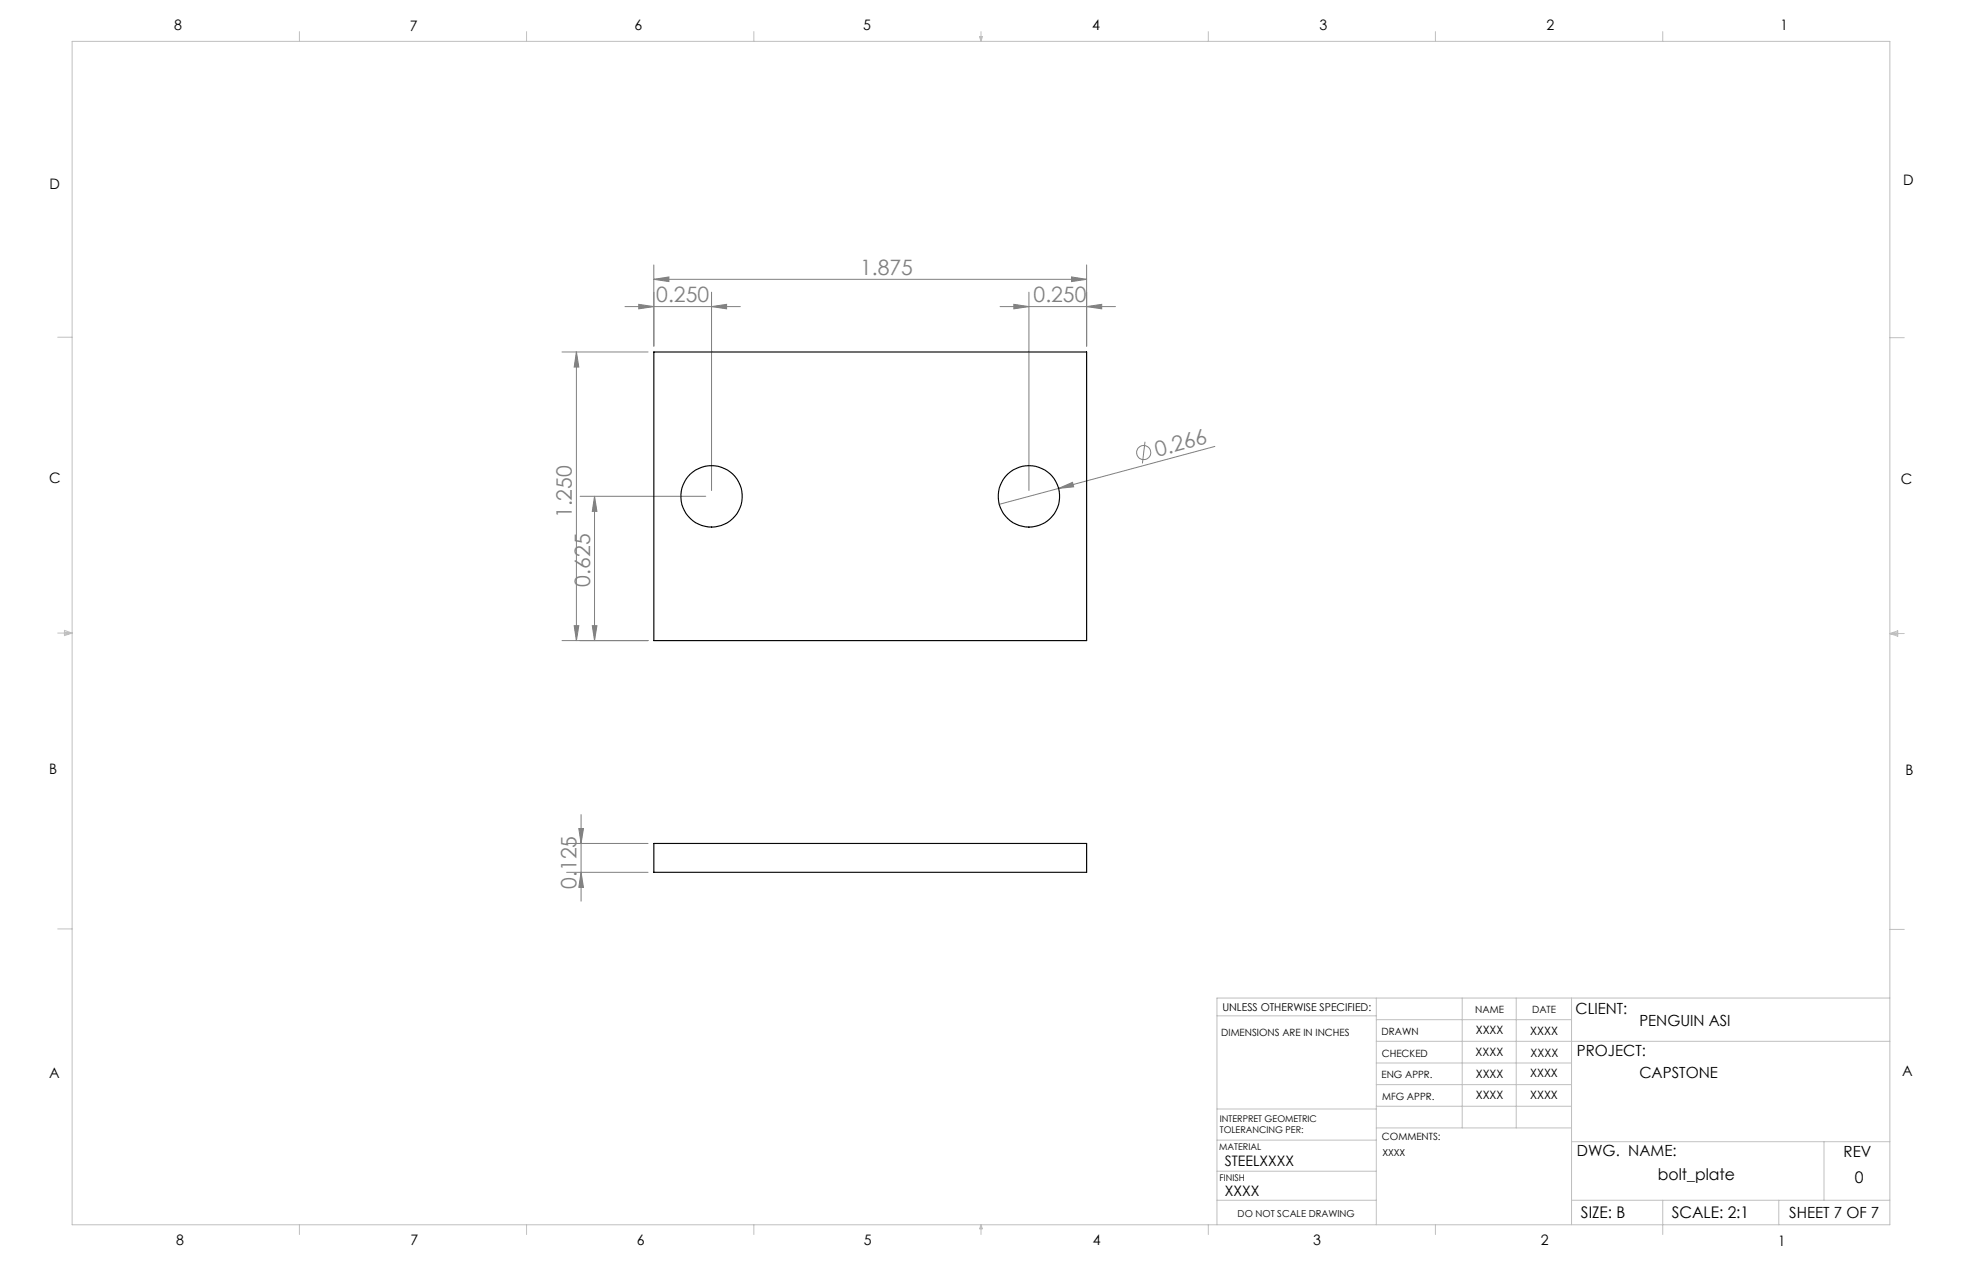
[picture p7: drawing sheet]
<svg xmlns="http://www.w3.org/2000/svg" width="432mm" height="279mm" viewBox="0 0 432 279" stroke-linecap="round" stroke-linejoin="round" font-family="sans-serif">
<g fill="none" stroke="#808080" stroke-width=".22">
<path d="M143.9 58.3v17.9M239.1 58.3v17.9M123.7 77.4h18.9M126.9 77.4v63.5M126.9 77.4l.5 3.4h-1zM137.5 67.5h25.4M140.6 67l3.3 .5-3.3 .4zM143.9 61.5l3.3-.6v1zM143.9 61.5h95.2M156.6 67.5l3.3-.5v.9zM156.6 64.3v43.6M220.1 67.5h25.4"/>
<path d="M223.1 67l3.3 .5-3.3 .4zM226.4 64.3v43.6M235.8 60.9l3.3 .6-3.3 .4zM239.1 67.5l3.4-.5v.9zM252 97.2l-.6 4.8M267.4 98.2l-34.4 9.3M127.7 109.2h27.6M130.8 109.2v31.7M130.8 109.2l.6 3.3h-1zM233 107.5l3-1.4 .3 1zM233 107.5l-13.1 3.4M126.4 137.7h1l-.5 3.2z"/>
<path d="M130.4 137.7h1l-.6 3.2zM123.7 140.9h18.9M127.9 179.2v19.1M124.7 185.6h17.9M124.7 191.9h17.9M127.4 182.3h1l-.5 3.3zM127.9 191.9l.5 3.3h-1z"/>
<circle cx="251.7" cy="99.6" r="1.55"/>
</g>
<g fill="none" stroke="#c0c0c0" stroke-width=".22">
<path d="M15.9 9.1h400v260.4h-400zM65.9 6.9v2.2M115.9 6.9v2.2M165.9 6.9v2.2M215.6 8h.6l-.3 1.1zM215.7 8l.2 1.1M215.9 6.9v2.2M216 8l-.1 1.1M265.9 6.9v2.2M315.9 6.9v2.2M365.9 6.9v2.2M12.7 74.2h3.2"/>
<path d="M415.9 74.3h3.2M12.7 139.3h3.2M14.2 139.1l1.7 .2M14.2 138.7l1.7 .6-1.7 .5zM15.9 139.3l-1.7 .3M415.9 139.4h3.2M415.9 139.4l1.8-.6v1.2zM415.9 139.4l1.8 .3M417.7 139.2l-1.8 .2M12.7 204.4h3.2M302.9 219.6v49.9M321.8 219.6v28.5"/>
<path d="M333.7 219.6v28.5M345.9 219.6v49.9M415.9 204.5h3.2M415.9 219.6h-148.1v49.9M267.8 223.5h35.1M302.9 229.1h113M302.9 233.9h43M302.9 224.3h43M302.9 238.6h43M267.8 257.7h35.1M267.8 250.8h35.1M267.8 244h35.1"/>
<path d="M302.9 248.1h43M302.9 243.4h43M345.9 251.2h70M401.4 251.2v12.9M65.9 269.5v2.1M115.9 269.5v2.1M165.9 269.5v2.1M215.9 269.5v2.1M215.9 269.5l.3 .8h-.6zM265.9 269.5v2.1M267.8 264.1h35.1M315.9 269.5v2.1"/>
<path d="M345.9 264.1h70M365.9 264.1v7.5M391.5 264.1v5.4"/>
</g>
<g fill="#808080">
<path d="M233 107.5l3-1.4 .3 1z"/>
<path d="M235.8 60.9l3.3 .6-3.3 .4zM143.9 61.5l3.3-.6v1z"/>
<path d="M223.1 67l3.3 .5-3.3 .4zM239.1 67.5l3.4-.5v.9zM140.6 67l3.3 .5-3.3 .4zM156.6 67.5l3.3-.5v.9z"/>
<path d="M127.4 182.3h1l-.5 3.3zM127.9 191.9l.5 3.3h-1zM126.9 77.4l.5 3.4h-1zM126.4 137.7h1l-.5 3.2zM130.8 109.2l.6 3.3h-1zM130.4 137.7h1l-.6 3.2z"/>
</g>
<g fill="none" stroke="#000" stroke-width=".25">
<path d="M143.9 77.4h95.2v63.5h-95.2zM143.9 185.6h95.2v6.3h-95.2z"/>
<circle cx="156.6" cy="109.2" r="6.8"/>
<circle cx="226.4" cy="109.2" r="6.8"/>
</g>
<g font-size="4.7" fill="#808080">
<text x="189.3" y="60.4">1.875</text>
<text x="144.4" y="66.4">0.250</text>
<text x="227.5" y="66.4">0.250</text>
<text x="254.6" y="100.5" transform="rotate(-15 254.6 100.5)">0.266</text>
<text x="125.9" y="114" transform="rotate(-90 125.9 114)">1.250</text>
<text x="129.9" y="129" transform="rotate(-90 129.9 129)">0.625</text>
<text x="126.9" y="195.5" transform="rotate(-90 126.9 195.5)">0.125</text>
</g>
<g font-size="3.5">
<text x="364.9" y="259.6">bolt_plate</text>
<text x="408.2" y="260.2">0</text>
<text x="347.9" y="268">SIZE: B</text>
<text x="367.9" y="268">SCALE: 2:1</text>
</g>
<g font-size="3.4">
<text x="346.8" y="223.1">CLIENT:</text>
<text x="360.8" y="225.8">PENGUIN ASI</text>
<text x="347.1" y="232.3">PROJECT:</text>
<text x="360.8" y="237.1">CAPSTONE</text>
<text x="347.1" y="254.2">DWG. NAME:</text>
<text x="405.7" y="254.5">REV</text>
<text x="393.8" y="267.9">SHEET 7 OF 7</text>
</g>
<g font-size="3.2">
<text x="38.3" y="6.7">8</text>
<text x="90.2" y="6.7">7</text>
<text x="139.7" y="6.5">6</text>
<text x="190" y="6.5">5</text>
<text x="240.4" y="6.5">4</text>
<text x="290.4" y="6.7">3</text>
<text x="340.4" y="6.5">2</text>
<text x="391.9" y="6.7">1</text>
<text x="10.9" y="41.6">D</text>
<text x="418.9" y="40.7">D</text>
<text x="10.9" y="106.3">C</text>
<text x="418.4" y="106.4">C</text>
<text x="10.8" y="170.2">B</text>
<text x="419.4" y="170.6">B</text>
<text x="10.8" y="237.2">A</text>
<text x="418.6" y="236.8">A</text>
<text x="269.6" y="256.5">STEELXXXX</text>
<text x="269.6" y="263.2">XXXX</text>
<text x="38.8" y="273.8">8</text>
<text x="90.4" y="273.8">7</text>
<text x="140.2" y="273.8">6</text>
<text x="190.1" y="273.9">5</text>
<text x="240.5" y="273.8">4</text>
<text x="289" y="273.9">3</text>
<text x="339.1" y="273.8">2</text>
<text x="391.4" y="274.1">1</text>
</g>
<g font-size="2.5">
<text x="324.8" y="227.6">XXXX</text>
<text x="336.8" y="227.7">XXXX</text>
<text x="324.8" y="232.3">XXXX</text>
<text x="336.8" y="232.5">XXXX</text>
<text x="324.8" y="237.1">XXXX</text>
<text x="336.8" y="237">XXXX</text>
<text x="324.8" y="241.9">XXXX</text>
<text x="336.8" y="241.8">XXXX</text>
</g>
<text font-size="2.4" x="269" y="222.4">UNLESS OTHERWISE SPECIFIED:</text>
<g font-size="2.2">
<text x="268.8" y="228">DIMENSIONS ARE IN INCHES</text>
<text x="304.1" y="227.7">DRAWN</text>
<text x="324.7" y="222.9">NAME</text>
<text x="337.2" y="222.9">DATE</text>
<text x="304.1" y="232.6">CHECKED</text>
<text x="304" y="237.2">ENG APPR.</text>
<text x="304.2" y="241.9">MFG APPR.</text>
<text x="304.1" y="250.9">COMMENTS:</text>
</g>
<g font-size="2.1">
<text x="304.2" y="254.3">XXXX</text>
<text x="272.4" y="267.8">DO NOT SCALE DRAWING</text>
</g>
<g font-size="2">
<text x="268.5" y="246.8">INTERPRET GEOMETRIC</text>
<text x="268.5" y="249.4">TOLERANCING PER:</text>
<text x="268.3" y="252.9">MATERIAL</text>
<text x="268.4" y="259.7">FINISH</text>
</g>
</svg>
